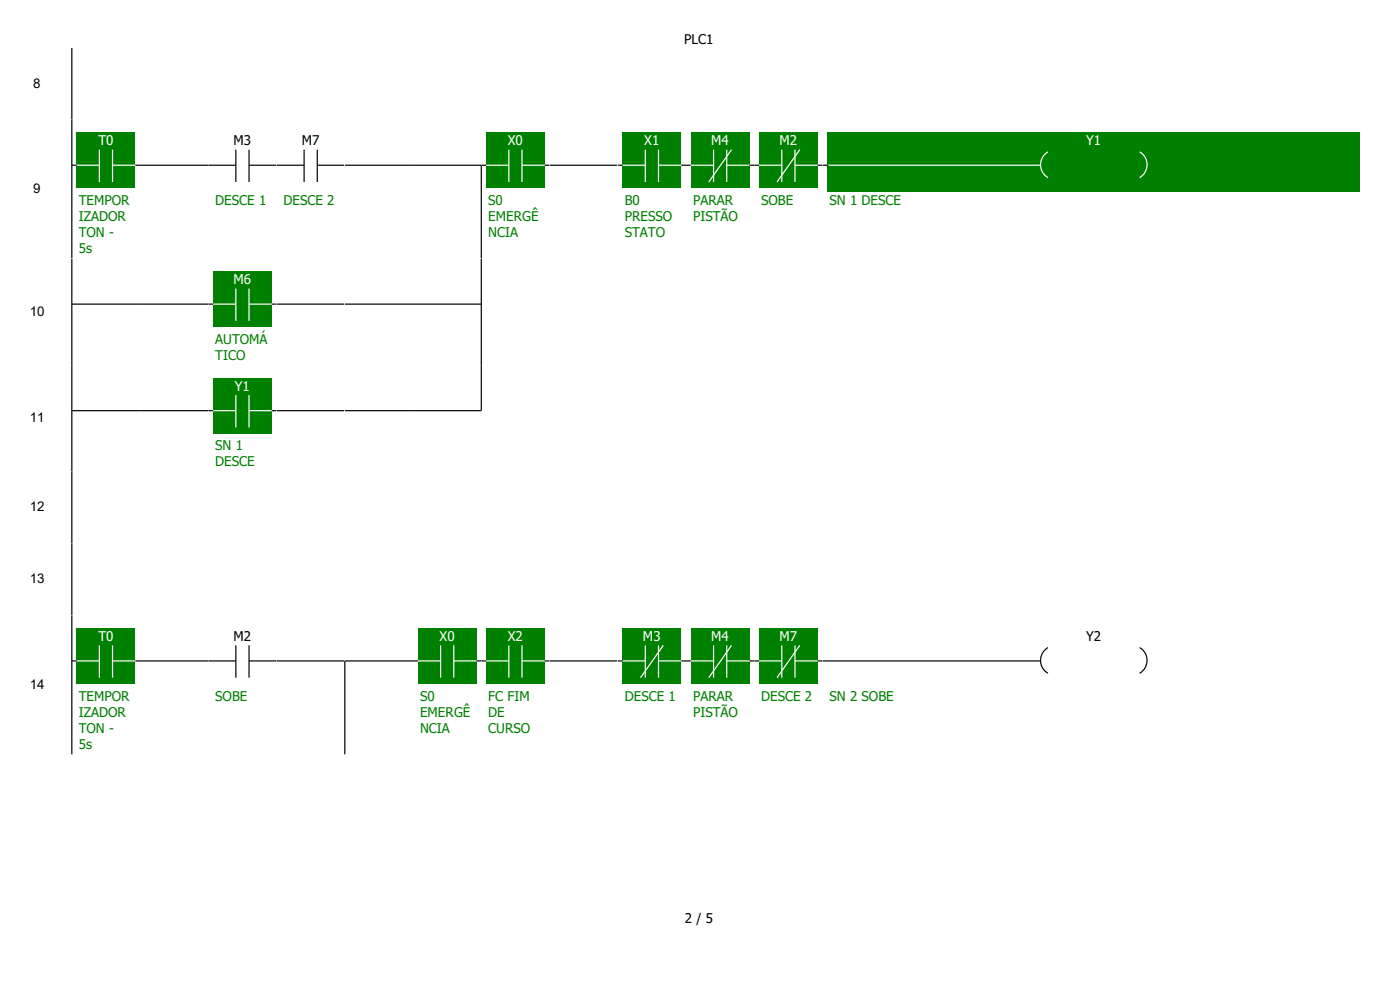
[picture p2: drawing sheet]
<svg xmlns="http://www.w3.org/2000/svg" width="297mm" height="210mm" viewBox="0 0 297 210" stroke-linecap="round" stroke-linejoin="round" font-family="sans-serif">
<path d="M15.2 10.2v15.2" fill="none" stroke="#000" stroke-width=".25"/>
<g fill="#fff">
<path d="M29.7 10.2h144.8v15.2h-144.8z" fill-rule="evenodd"/>
<path d="M174.5 10.2h115.1v15.2h-115.1zM.3 25.4h15.2v29.5h-15.2z" fill-rule="evenodd"/>
</g>
<path d="M15.2 25.4h14.5v29.5h-14.5z" fill="#fff"/>
<path d="M16.3 28.2h12.4v11.7h-12.4z" fill="#008000"/>
<path d="M15.2 35.1h5.9M21.1 31.7v6.9M23.9 35.1h5.8M23.9 31.7v6.9" fill="none" stroke="#fff" stroke-width=".25"/>
<path d="M15.2 35.1h1.1M15.2 25.4v29.5M28.7 35.1h1" fill="none" stroke="#000" stroke-width=".25"/>
<path d="M29.7 25.4h14.5v29.5h-14.5z" fill="#fff"/>
<path d="M29.7 35.1h14.5" fill="none" stroke="#000" stroke-width=".25"/>
<path d="M44.2 25.4h14.5v29.5h-14.5z" fill="#fff"/>
<path d="M44.2 35.1h5.8M50 31.7v6.9M52.8 35.1h5.9M52.8 31.7v6.9" fill="none" stroke="#000" stroke-width=".25"/>
<path d="M58.7 25.4h14.5v29.5h-14.5z" fill="#fff"/>
<path d="M58.7 35.1h5.8M64.5 31.7v6.9M67.3 35.1h5.9M67.3 31.7v6.9" fill="none" stroke="#000" stroke-width=".25"/>
<path d="M73.2 25.4h14.4v29.5h-14.4z" fill="#fff"/>
<path d="M73.2 35.1h14.4" fill="none" stroke="#000" stroke-width=".25"/>
<path d="M87.6 25.4h14.5v29.5h-14.5z" fill="#fff"/>
<path d="M87.6 35.1h14.5" fill="none" stroke="#000" stroke-width=".25"/>
<path d="M102.1 25.4h14.5v29.5h-14.5z" fill="#fff"/>
<path d="M102.1 35.1v19.8" fill="none" stroke="#000" stroke-width=".25"/>
<path d="M103.1 28.2h12.5v11.7h-12.5z" fill="#008000"/>
<path d="M102.1 35.1h5.8M107.9 31.7v6.9M110.7 35.1h5.9M110.7 31.7v6.9" fill="none" stroke="#fff" stroke-width=".25"/>
<path d="M102.1 35.1h1M115.6 35.1h1" fill="none" stroke="#000" stroke-width=".25"/>
<path d="M116.6 25.4h14.5v29.5h-14.5z" fill="#fff"/>
<path d="M116.6 35.1h14.5" fill="none" stroke="#000" stroke-width=".25"/>
<path d="M131.1 25.4h14.4v29.5h-14.4z" fill="#fff"/>
<path d="M132.1 28.2h12.4v11.7h-12.4z" fill="#008000"/>
<path d="M131.1 35.1h5.8M136.9 31.7v6.9M139.7 35.1h5.8M139.7 31.7v6.9" fill="none" stroke="#fff" stroke-width=".25"/>
<path d="M131.1 35.1h1M144.5 35.1h1" fill="none" stroke="#000" stroke-width=".25"/>
<path d="M145.5 25.4h14.5v29.5h-14.5z" fill="#fff"/>
<path d="M146.6 28.2h12.4v11.7h-12.4z" fill="#008000"/>
<path d="M145.5 35.1h5.9M151.4 31.7v6.9M154.2 35.1h5.8M154.2 31.7v6.9M155.2 31.7l-4.8 6.9" fill="none" stroke="#fff" stroke-width=".25"/>
<path d="M145.5 35.1h1.1M159 35.1h1" fill="none" stroke="#000" stroke-width=".25"/>
<path d="M160 25.4h14.5v29.5h-14.5z" fill="#fff"/>
<path d="M161 28.2h12.5v11.7h-12.5z" fill="#008000"/>
<path d="M160 35.1h5.9M165.9 31.7v6.9M168.7 35.1h5.8M168.7 31.7v6.9M169.7 31.7l-4.9 6.9" fill="none" stroke="#fff" stroke-width=".25"/>
<path d="M160 35.1h1M173.5 35.1h1" fill="none" stroke="#000" stroke-width=".25"/>
<path d="M174.5 25.4h115.1v29.5h-115.1z" fill="#fff"/>
<path d="M175.5 27.9h113v12.7h-113z" fill="#008000"/>
<path d="M174.5 35.1h46.2M222.3 32.2a3.2 3.2 0 0 0 0 5.5M241.8 32.2a3.2 3.2 0 0 1 0 5.5" fill="none" stroke="#fff" stroke-width=".25"/>
<path d="M174.5 35.1h1.3" fill="none" stroke="#000" stroke-width=".25"/>
<g fill="#fff">
<path d="M.3 54.9h15.2v22.6h-15.2z"/>
<path d="M15.2 54.9h14.5v22.6h-14.5z"/>
</g>
<path d="M15.2 54.9v22.6M15.2 64.5h14.5" fill="none" stroke="#000" stroke-width=".25"/>
<path d="M29.7 54.9h14.5v22.6h-14.5z" fill="#fff"/>
<path d="M29.7 64.5h14.5" fill="none" stroke="#000" stroke-width=".25"/>
<path d="M44.2 54.9h14.5v22.6h-14.5z" fill="#fff"/>
<path d="M45.2 57.7h12.5v11.6h-12.5z" fill="#008000"/>
<path d="M44.2 64.5h5.8M50 61.2v6.9M52.8 64.5h5.9M52.8 61.2v6.9" fill="none" stroke="#fff" stroke-width=".25"/>
<path d="M44.2 64.5h1M57.7 64.5h1" fill="none" stroke="#000" stroke-width=".25"/>
<path d="M58.7 54.9h14.5v22.6h-14.5z" fill="#fff"/>
<path d="M58.7 64.5h14.5" fill="none" stroke="#000" stroke-width=".25"/>
<path d="M73.2 54.9h14.4v22.6h-14.4z" fill="#fff"/>
<path d="M73.2 64.5h14.4" fill="none" stroke="#000" stroke-width=".25"/>
<path d="M87.6 54.9h14.5v22.6h-14.5z" fill="#fff"/>
<path d="M87.6 64.5h14.5" fill="none" stroke="#000" stroke-width=".25"/>
<path d="M102.1 54.9h14.5v22.6h-14.5z" fill="#fff"/>
<path d="M102.1 54.9v22.6" fill="none" stroke="#000" stroke-width=".25"/>
<g fill="#fff">
<path d="M116.6 54.9h57.9v22.6h-57.9z" fill-rule="evenodd"/>
<path d="M174.5 54.9h115.1v22.6h-115.1zM.3 77.5h15.2v22.6h-15.2z" fill-rule="evenodd"/>
</g>
<path d="M15.2 77.5h14.5v22.6h-14.5z" fill="#fff"/>
<path d="M15.2 77.5v22.6M15.2 87.1h14.5" fill="none" stroke="#000" stroke-width=".25"/>
<path d="M29.7 77.5h14.5v22.6h-14.5z" fill="#fff"/>
<path d="M29.7 87.1h14.5" fill="none" stroke="#000" stroke-width=".25"/>
<path d="M44.2 77.5h14.5v22.6h-14.5z" fill="#fff"/>
<path d="M45.2 80.3h12.5v11.6h-12.5z" fill="#008000"/>
<path d="M44.2 87.1h5.8M50 83.8v6.9M52.8 87.1h5.9M52.8 83.8v6.9" fill="none" stroke="#fff" stroke-width=".25"/>
<path d="M44.2 87.1h1M57.7 87.1h1" fill="none" stroke="#000" stroke-width=".25"/>
<path d="M58.7 77.5h14.5v22.6h-14.5z" fill="#fff"/>
<path d="M58.7 87.1h14.5" fill="none" stroke="#000" stroke-width=".25"/>
<path d="M73.2 77.5h14.4v22.6h-14.4z" fill="#fff"/>
<path d="M73.2 87.1h14.4" fill="none" stroke="#000" stroke-width=".25"/>
<path d="M87.6 77.5h14.5v22.6h-14.5z" fill="#fff"/>
<path d="M87.6 87.1h14.5" fill="none" stroke="#000" stroke-width=".25"/>
<path d="M102.1 77.5h14.5v22.6h-14.5z" fill="#fff"/>
<path d="M102.1 77.5v9.6" fill="none" stroke="#000" stroke-width=".25"/>
<g fill="#fff">
<path d="M116.6 77.5h57.9v22.6h-57.9z" fill-rule="evenodd"/>
<path d="M174.5 77.5h115.1v22.6h-115.1zM.3 100.1h15.2v15.2h-15.2z" fill-rule="evenodd"/>
</g>
<path d="M15.2 100.1h14.5v15.2h-14.5z" fill="#fff"/>
<path d="M15.2 100.1v15.2" fill="none" stroke="#000" stroke-width=".25"/>
<g fill="#fff">
<path d="M29.7 100.1h144.8v15.2h-144.8z" fill-rule="evenodd"/>
<path d="M174.5 100.1h115.1v15.2h-115.1zM.3 115.3h15.2v15.3h-15.2z" fill-rule="evenodd"/>
</g>
<path d="M15.2 115.3h14.5v15.3h-14.5z" fill="#fff"/>
<path d="M15.2 115.3v15.3" fill="none" stroke="#000" stroke-width=".25"/>
<g fill="#fff">
<path d="M29.7 115.3h144.8v15.3h-144.8z" fill-rule="evenodd"/>
<path d="M174.5 115.3h115.1v15.3h-115.1zM.3 130.6h15.2v29.4h-15.2z" fill-rule="evenodd"/>
</g>
<path d="M15.2 130.6h14.5v29.4h-14.5z" fill="#fff"/>
<path d="M16.3 133.3h12.4v11.7h-12.4z" fill="#008000"/>
<path d="M21.1 136.9v6.9M23.9 136.9v6.9M15.2 140.2h5.9M23.9 140.2h5.8" fill="none" stroke="#fff" stroke-width=".25"/>
<path d="M15.2 130.6v29.4M15.2 140.2h1.1M28.7 140.2h1" fill="none" stroke="#000" stroke-width=".25"/>
<path d="M29.7 130.6h14.5v29.4h-14.5z" fill="#fff"/>
<path d="M29.7 140.2h14.5" fill="none" stroke="#000" stroke-width=".25"/>
<path d="M44.2 130.6h14.5v29.4h-14.5z" fill="#fff"/>
<path d="M50 136.9v6.9M52.8 136.9v6.9M44.2 140.2h5.8M52.8 140.2h5.9" fill="none" stroke="#000" stroke-width=".25"/>
<path d="M58.7 130.6h14.5v29.4h-14.5z" fill="#fff"/>
<path d="M58.7 140.2h14.5" fill="none" stroke="#000" stroke-width=".25"/>
<path d="M73.2 130.6h14.4v29.4h-14.4z" fill="#fff"/>
<path d="M87.6 140.2h-14.4v19.8" fill="none" stroke="#000" stroke-width=".25"/>
<path d="M87.6 130.6h14.5v29.4h-14.5z" fill="#fff"/>
<path d="M88.6 133.3h12.5v11.7h-12.5z" fill="#008000"/>
<path d="M93.5 136.9v6.9M96.3 136.9v6.9M87.6 140.2h5.9M96.3 140.2h5.8" fill="none" stroke="#fff" stroke-width=".25"/>
<path d="M87.6 140.2h1M101.1 140.2h1" fill="none" stroke="#000" stroke-width=".25"/>
<path d="M102.1 130.6h14.5v29.4h-14.5z" fill="#fff"/>
<path d="M103.1 133.3h12.5v11.7h-12.5z" fill="#008000"/>
<path d="M107.9 136.9v6.9M110.7 136.9v6.9M102.1 140.2h5.8M110.7 140.2h5.9" fill="none" stroke="#fff" stroke-width=".25"/>
<path d="M102.1 140.2h1M115.6 140.2h1" fill="none" stroke="#000" stroke-width=".25"/>
<path d="M116.6 130.6h14.5v29.4h-14.5z" fill="#fff"/>
<path d="M116.6 140.2h14.5" fill="none" stroke="#000" stroke-width=".25"/>
<path d="M131.1 130.6h14.4v29.4h-14.4z" fill="#fff"/>
<path d="M132.1 133.3h12.4v11.7h-12.4z" fill="#008000"/>
<path d="M136.9 136.9v6.9M139.7 136.9v6.9M140.7 136.9l-4.8 6.9M131.1 140.2h5.8M139.7 140.2h5.8" fill="none" stroke="#fff" stroke-width=".25"/>
<path d="M131.1 140.2h1M144.5 140.2h1" fill="none" stroke="#000" stroke-width=".25"/>
<path d="M145.5 130.6h14.5v29.4h-14.5z" fill="#fff"/>
<path d="M146.6 133.3h12.4v11.7h-12.4z" fill="#008000"/>
<path d="M151.4 136.9v6.9M154.2 136.9v6.9M155.2 136.9l-4.8 6.9M145.5 140.2h5.9M154.2 140.2h5.8" fill="none" stroke="#fff" stroke-width=".25"/>
<path d="M145.5 140.2h1.1M159 140.2h1" fill="none" stroke="#000" stroke-width=".25"/>
<path d="M160 130.6h14.5v29.4h-14.5z" fill="#fff"/>
<path d="M161 133.3h12.5v11.7h-12.5z" fill="#008000"/>
<path d="M165.9 136.9v6.9M168.7 136.9v6.9M169.7 136.9l-4.9 6.9M160 140.2h5.9M168.7 140.2h5.8" fill="none" stroke="#fff" stroke-width=".25"/>
<path d="M160 140.2h1M173.5 140.2h1" fill="none" stroke="#000" stroke-width=".25"/>
<path d="M174.5 130.6h115.1v29.4h-115.1z" fill="#fff"/>
<path d="M222.3 137.4a3.2 3.2 0 0 0 0 5.4M241.8 137.4a3.2 3.2 0 0 1 0 5.4M174.5 140.2h46.2" fill="none" stroke="#000" stroke-width=".25"/>
<g fill="#fff">
<path d="M0 0h296.9v10.2h-296.9z"/>
<path d="M0 179.6h296.9v30.4h-296.9z"/>
</g>
<g font-size="2.8">
<text x="145.2" y="9.2">PLC1</text>
<text x="7.1" y="18.6">8</text>
<text x="49.5" y="30.8">M3</text>
<text x="64" y="30.8">M7</text>
<text x="7.1" y="40.9">9</text>
<text x="6.3" y="67">10</text>
<text x="6.3" y="89.6">11</text>
<text x="6.3" y="108.5">12</text>
<text x="6.3" y="123.7">13</text>
<text x="49.5" y="136">M2</text>
<text x="230.4" y="136">Y2</text>
<text x="6.3" y="146.1">14</text>
<text x="145.3" y="195.8">2 / 5</text>
</g>
<g font-size="2.8" fill="#fff">
<text x="20.9" y="30.8">T0</text>
<text x="107.7" y="30.8">X0</text>
<text x="136.7" y="30.8">X1</text>
<text x="150.9" y="30.8">M4</text>
<text x="165.4" y="30.8">M2</text>
<text x="230.4" y="30.8">Y1</text>
<text x="49.5" y="60.3">M6</text>
<text x="49.8" y="82.9">Y1</text>
<text x="20.9" y="136">T0</text>
<text x="93.3" y="136">X0</text>
<text x="107.7" y="136">X2</text>
<text x="136.4" y="136">M3</text>
<text x="150.9" y="136">M4</text>
<text x="165.4" y="136">M7</text>
</g>
<g font-size="2.8" fill="#008000">
<text x="16.7" y="43.5">TEMPOR</text>
<text x="16.7" y="46.9">IZADOR</text>
<text x="45.7" y="43.5">DESCE 1</text>
<text x="60.2" y="43.5">DESCE 2</text>
<text x="103.6" y="43.5">S0</text>
<text x="103.6" y="46.9">EMERGÊ</text>
<text x="132.5" y="43.5">B0</text>
<text x="132.5" y="46.9">PRESSO</text>
<text x="147" y="43.5">PARAR</text>
<text x="147" y="46.9">PISTÃO</text>
<text x="161.5" y="43.5">SOBE</text>
<text x="176" y="43.5">SN 1 DESCE</text>
<text x="16.7" y="50.3">TON -</text>
<text x="16.7" y="53.7">5s</text>
<text x="103.6" y="50.3">NCIA</text>
<text x="132.5" y="50.3">STATO</text>
<text x="45.7" y="72.9">AUTOMÁ</text>
<text x="45.7" y="76.3">TICO</text>
<text x="45.7" y="95.5">SN 1</text>
<text x="45.7" y="98.9">DESCE</text>
<text x="16.7" y="148.6">TEMPOR</text>
<text x="45.7" y="148.6">SOBE</text>
<text x="89.1" y="148.6">S0</text>
<text x="103.6" y="148.6">FC FIM</text>
<text x="132.5" y="148.6">DESCE 1</text>
<text x="147" y="148.6">PARAR</text>
<text x="161.5" y="148.6">DESCE 2</text>
<text x="176" y="148.6">SN 2 SOBE</text>
<text x="16.7" y="152">IZADOR</text>
<text x="16.7" y="155.4">TON -</text>
<text x="89.1" y="152">EMERGÊ</text>
<text x="89.1" y="155.4">NCIA</text>
<text x="103.6" y="152">DE</text>
<text x="103.6" y="155.4">CURSO</text>
<text x="147" y="152">PISTÃO</text>
<text x="16.7" y="158.8">5s</text>
</g>
</svg>
